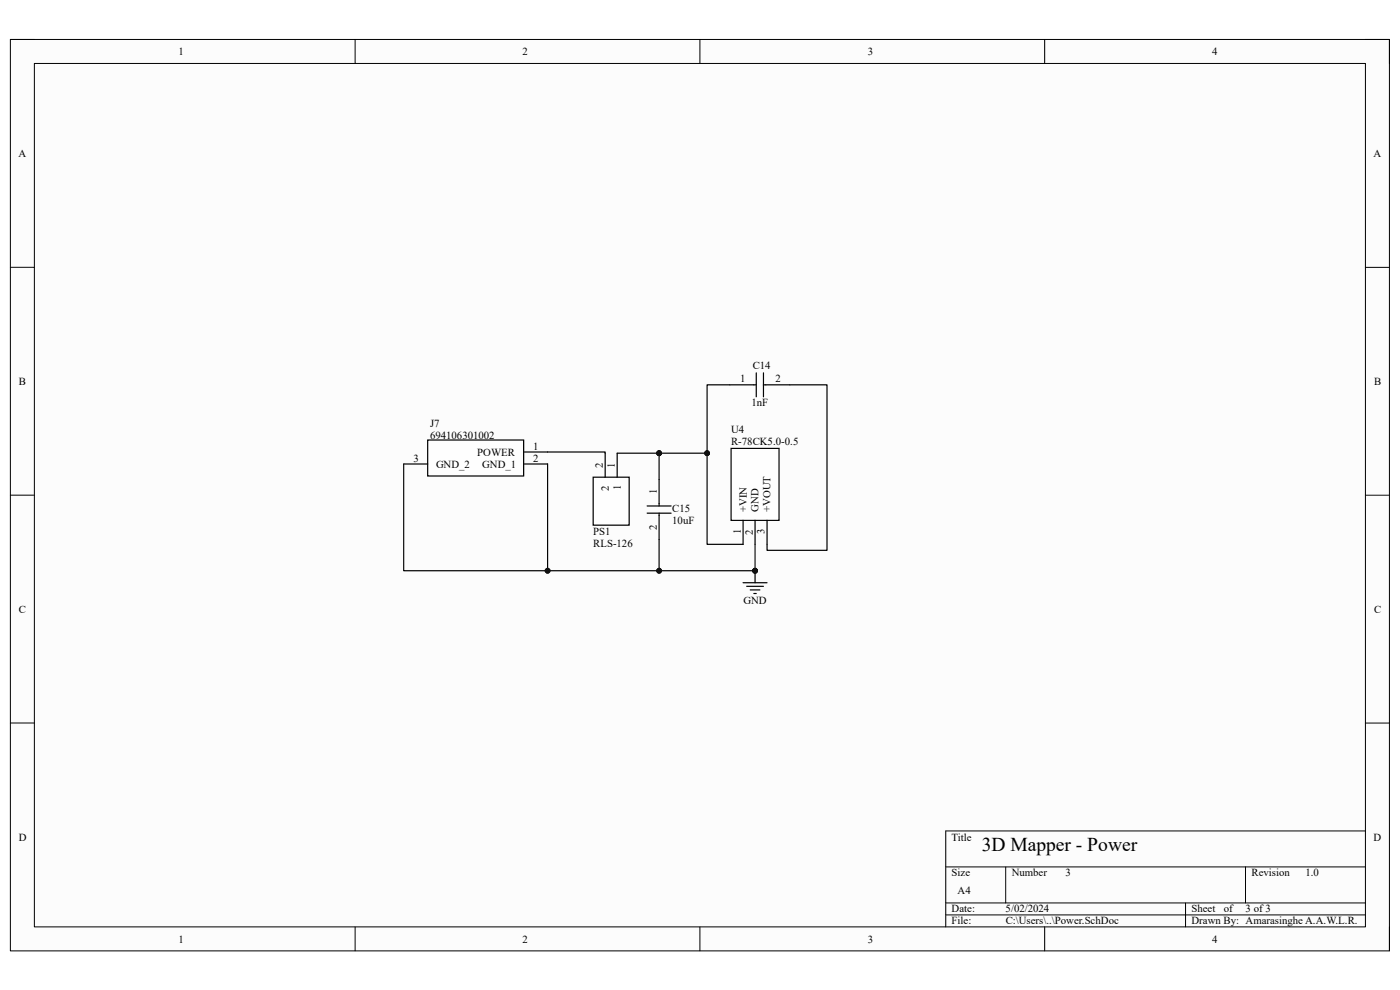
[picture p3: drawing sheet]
<svg xmlns="http://www.w3.org/2000/svg" width="297mm" height="210mm" viewBox="0 0 297 210" stroke-linecap="round" stroke-linejoin="round" font-family="sans-serif">
<path d="M2.2 8.4h292.6v193.3h-292.6z" fill-rule="evenodd" fill="#fcfcfc"/>
<path d="M2.2 8.4h292.6v193.3h-292.6z" fill="none" stroke="#000" stroke-width=".21"/>
<path d="M7.3 13.5h282.4v183.1h-282.4z" fill-rule="evenodd" fill="#fcfcfc"/>
<g fill="none" stroke="#000" stroke-width=".21">
<path d="M2.2 8.4h5.1M7.3 13.5h282.4v183.1h-282.4zM75.3 8.4v5.1M148.5 8.4v5.1M221.6 8.4v5.1M289.7 8.4h5.1v5.1M2.2 56.7h5.1M289.7 56.7h5.1M2.2 105h5.1M289.7 105.1h5.1M2.2 153.4h5.1M289.7 153.4h5.1"/>
<path d="M289.7 176.3h-89.1v20.3M75.3 196.6v5.1M148.5 196.6v5.1M200.6 183.9h89.1M200.6 191.5h89.1M200.6 194.1h89.1M213.4 183.9v7.6M221.6 196.6v5.1M251.5 191.5v5.1M264.2 183.9v7.6M294.8 196.6v5.1"/>
</g>
<path d="M155.1 95.1h10.2v15.3h-10.2z" fill-rule="evenodd" fill="#fefefe"/>
<path d="M155.1 95.1h10.2v15.3h-10.2zM157.6 110.4v5.1M160.2 110.4v5.1M162.7 110.4v5.1M157.6 123.6h5.1M158.4 124.4h3.6M159.2 125.1h2M159.9 125.9h.5M160.2 121.1v2.5" fill="none" stroke="#000" stroke-width=".25"/>
<circle cx="160.2" cy="121.1" r=".51" fill="#0e0e0e"/>
<circle cx="160.2" cy="121.1" r=".51" fill="none" stroke="#0e0e0e" stroke-width=".21"/>
<path d="M125.8 101.2h7.7v10.2h-7.7z" fill-rule="evenodd" fill="#fefefe"/>
<path d="M128.4 96.1v5.1M130.9 96.1v5.1M125.8 101.2h7.7v10.2h-7.7z" fill="none" stroke="#000" stroke-width=".25"/>
<path d="M90.7 93.3h20.4v7.7h-20.4z" fill-rule="evenodd" fill="#fefefe"/>
<path d="M160.4 79.1v5.1M162 79.1v5.1M85.6 98.4h5.1M90.7 93.3h20.4v7.7h-20.4zM111.1 95.9h17.3v.2M111.1 98.4h5.1M154.8 81.6h5.6M162 81.6h13.5v35.1h-12.8v-1.2M137.3 107.3h5.1M137.3 108.9h5.1M139.8 101.7v5.6M139.8 108.9v5.6" fill="none" stroke="#000" stroke-width=".25"/>
<path d="M160.2 115.5v5.6" fill="none" stroke="#0e0e0e" stroke-width=".25"/>
<circle cx="160.2" cy="121.1" r=".51" fill="#0e0e0e"/>
<circle cx="160.2" cy="121.1" r=".51" fill="none" stroke="#0e0e0e" stroke-width=".21"/>
<path d="M130.9 96.1h8.9" fill="none" stroke="#000" stroke-width=".25"/>
<circle cx="139.8" cy="96.1" r=".51" fill="#0e0e0e"/>
<circle cx="139.8" cy="96.1" r=".51" fill="none" stroke="#0e0e0e" stroke-width=".21"/>
<path d="M139.8 96.1h10.2" fill="none" stroke="#000" stroke-width=".25"/>
<circle cx="150" cy="96.1" r=".51" fill="#0e0e0e"/>
<circle cx="150" cy="96.1" r=".51" fill="none" stroke="#0e0e0e" stroke-width=".21"/>
<circle cx="139.8" cy="96.1" r=".51" fill="#0e0e0e"/>
<circle cx="139.8" cy="96.1" r=".51" fill="none" stroke="#0e0e0e" stroke-width=".21"/>
<path d="M85.6 98.4v22.7h30.6v-22.7" fill="none" stroke="#000" stroke-width=".25"/>
<circle cx="116.2" cy="121.1" r=".51" fill="#0e0e0e"/>
<circle cx="116.2" cy="121.1" r=".51" fill="none" stroke="#0e0e0e" stroke-width=".21"/>
<path d="M139.8 96.1v5.6" fill="none" stroke="#000" stroke-width=".25"/>
<circle cx="139.8" cy="96.1" r=".51" fill="#0e0e0e"/>
<circle cx="139.8" cy="96.1" r=".51" fill="none" stroke="#0e0e0e" stroke-width=".21"/>
<path d="M116.2 121.1h44" fill="none" stroke="#000" stroke-width=".25"/>
<circle cx="116.2" cy="121.1" r=".51" fill="#0e0e0e"/>
<circle cx="116.2" cy="121.1" r=".51" fill="none" stroke="#0e0e0e" stroke-width=".21"/>
<circle cx="139.8" cy="121.1" r=".51" fill="#0e0e0e"/>
<circle cx="139.8" cy="121.1" r=".51" fill="none" stroke="#0e0e0e" stroke-width=".21"/>
<circle cx="160.2" cy="121.1" r=".51" fill="#0e0e0e"/>
<circle cx="160.2" cy="121.1" r=".51" fill="none" stroke="#0e0e0e" stroke-width=".21"/>
<path d="M139.8 114.5v6.6" fill="none" stroke="#000" stroke-width=".25"/>
<circle cx="139.8" cy="121.1" r=".51" fill="#0e0e0e"/>
<circle cx="139.8" cy="121.1" r=".51" fill="none" stroke="#0e0e0e" stroke-width=".21"/>
<path d="M154.8 81.6h-4.8v33.9h7.6" fill="none" stroke="#000" stroke-width=".25"/>
<circle cx="150" cy="96.1" r=".51" fill="#0e0e0e"/>
<circle cx="150" cy="96.1" r=".51" fill="none" stroke="#0e0e0e" stroke-width=".21"/>
<text font-size="4.1" x="208.3" y="180.5">3D Mapper - Power</text>
<g font-size="2.3">
<text x="37.9" y="11.7">1</text>
<text x="110.9" y="11.7">2</text>
<text x="184.1" y="11.7">3</text>
<text x="257.1" y="11.7">4</text>
<text x="3.9" y="33.3">A</text>
<text x="291.4" y="33.3">A</text>
<text x="4" y="81.6">B</text>
<text x="157" y="81.1">1</text>
<text x="159.7" y="78.3">C14</text>
<text x="164.5" y="81.1">2</text>
<text x="291.5" y="81.6">B</text>
<text x="159.4" y="86.2">1nF</text>
<text x="91.2" y="90.6">J7</text>
<text x="91.2" y="93.1">694106301002</text>
<text x="113.1" y="95.4">1</text>
<text x="155.1" y="91.8">U4</text>
<text x="155.1" y="94.4">R-78CK5.0-0.5</text>
<text x="87.8" y="97.9">3</text>
<text x="92.5" y="99.2">GND_2</text>
<text x="101.3" y="96.6">POWER</text>
<text x="102.3" y="99.2">GND_1</text>
<text x="113.1" y="97.9">2</text>
<text x="127.9" y="99.2" transform="rotate(-90 127.9 99.2)">2</text>
<text x="130.4" y="99.2" transform="rotate(-90 130.4 99.2)">1</text>
<text x="129.2" y="104.1" transform="rotate(-90 129.2 104.1)">2</text>
<text x="131.7" y="103.9" transform="rotate(-90 131.7 103.9)">1</text>
<text x="139.3" y="104.8" transform="rotate(-90 139.3 104.8)">1</text>
<text x="125.9" y="113.4">PS1</text>
<text x="139.3" y="112.4" transform="rotate(-90 139.3 112.4)">2</text>
<text x="142.6" y="111.1">10uF</text>
<text x="142.6" y="108.6">C15</text>
<text x="157.1" y="113.3" transform="rotate(-90 157.1 113.3)">1</text>
<text x="158.4" y="108.6" transform="rotate(-90 158.4 108.6)">+VIN</text>
<text x="159.7" y="113.5" transform="rotate(-90 159.7 113.5)">2</text>
<text x="160.9" y="108.6" transform="rotate(-90 160.9 108.6)">GND</text>
<text x="162.2" y="113.4" transform="rotate(-90 162.2 113.4)">3</text>
<text x="163.5" y="108.6" transform="rotate(-90 163.5 108.6)">+VOUT</text>
<text x="125.9" y="116">RLS-126</text>
<text x="4" y="130">C</text>
<text x="157.7" y="128.2">GND</text>
<text x="291.5" y="130">C</text>
<text x="4" y="178.3">D</text>
<text x="201.9" y="178.3">Title</text>
<text x="291.4" y="178.3">D</text>
<text x="201.9" y="185.9">Size</text>
<text x="214.6" y="185.9">Number</text>
<text x="226.1" y="185.9">3</text>
<text x="265.5" y="185.9">Revision</text>
<text x="276.9" y="185.9">1.0</text>
<text x="203.2" y="189.7">A4</text>
<text x="201.9" y="193.5">Date:</text>
<text x="201.9" y="196.1">File:</text>
<text x="213.3" y="193.5">5/02/2024</text>
<text x="213.4" y="196.1">C:\Users\..\Power.SchDoc</text>
<text x="252.8" y="196.1">Drawn By: Amarasinghe A.A.W.L.R.</text>
<text x="252.8" y="193.5">Sheet</text>
<text x="259.6" y="193.5">of</text>
<text x="264.2" y="193.5">3 of 3</text>
<text x="37.9" y="199.9">1</text>
<text x="110.9" y="199.9">2</text>
<text x="184.1" y="199.9">3</text>
<text x="257.1" y="199.9">4</text>
</g>
</svg>
